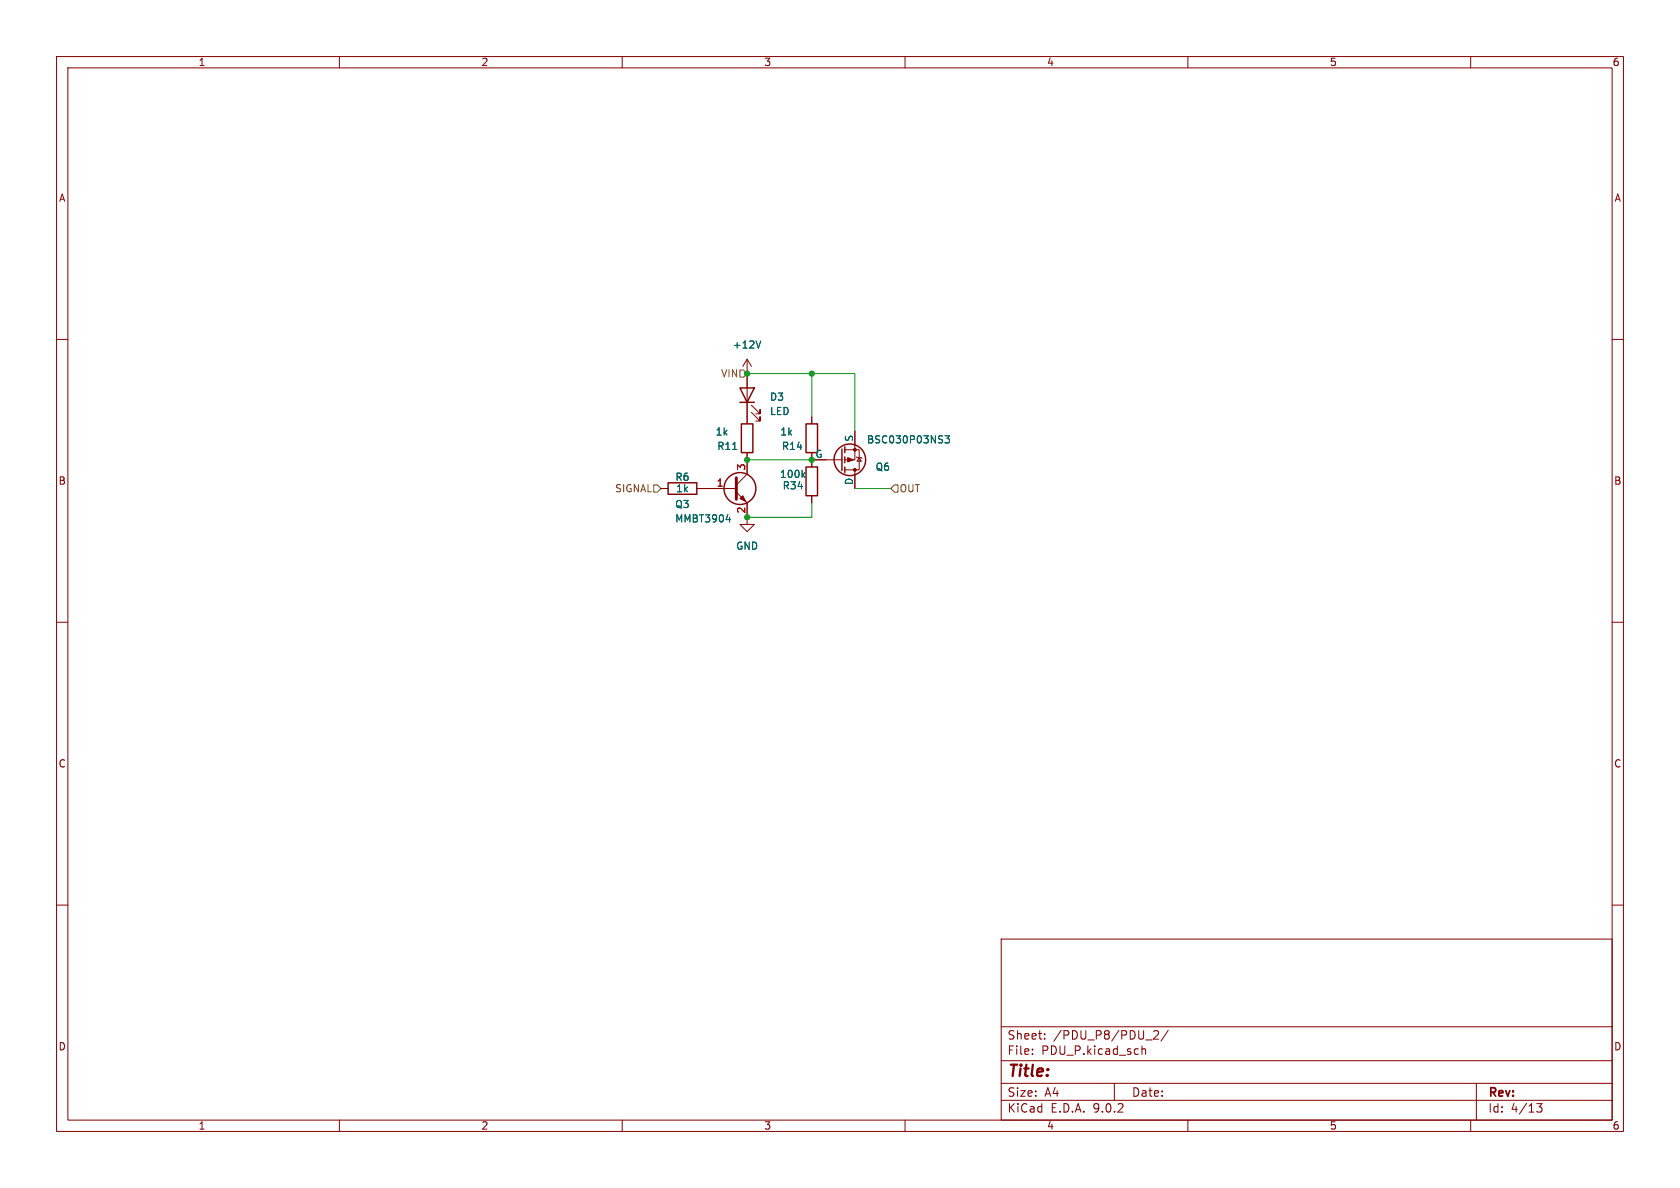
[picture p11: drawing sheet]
<svg xmlns="http://www.w3.org/2000/svg" width="297mm" height="210mm" viewBox="0 0 297 210" stroke-linecap="round" stroke-linejoin="round" font-family="sans-serif">
<g fill="none" stroke="#840000" stroke-width=".18">
<path d="M10 10h277v190h-277zM12 12h273v186h-273zM60 10v2M110 10v2M160 10v2M210 10v2M260 10v2M10 60h2M132.1 66h.1M132.1 63.5v11.4M132.1 63.5l-.8 1.3M132.1 63.5l.7 1.3"/>
<path d="M132.8 72.9l1.6 1.5v-.7v.7h-.8M132.8 71.6l1.6 1.6v-.8v.8h-.8M143.5 73.7v1.2M149.4 79.5h2.5v3.6h-2.5M151.1 76.2v5.1h-1.7M285 60h2M116.8 86.4h1.3M123.2 86.4h7M130.2 87l1.9 1.9v3.8h1.2l-1.2 1.3-1.3-1.3h1.3M132.1 80v3.8l-1.9 1.9M143.5 87.6v1.3M148.8 81.3h-5.3v1.3"/>
<path d="M151.1 83.1v3.3M151.4 80.8l.1 .1h.8l.1 .1M151.9 80.9l.4 .6h-.8zM10 110h2M285 110h2M10 160h2M177 166h108v32h-108zM285 160h2M60 198v2M110 198v2M160 198v2M177 194.5h108"/>
<path d="M177 191.5h108M177 187.5h108M177 181.5h108M182.5 186.3v.1M182.5 185.5v.1M184.7 183.6v.1M184.7 182.8v.1M197 191.5v3M201.9 184.9v1.5M201.9 185.5l.2-.1 .4 .1v.9M202.5 183.8h1.2M204 182.3l.5-.1 .2 .1 .1 .3-.9 1.1h.9"/>
<path d="M206.5 182.1l-1.3 2M210 198v2M260 198v2M261 191.5v6.5M271.7 195.1h.9l-.5 .6 .4 .1v.7l-.2 .1-.6-.1"/>
</g>
<g fill="none" stroke="#840000" stroke-width=".25">
<path d="M130.8 68.6h2.5l-1.2 2.5zM130.8 71.1h2.5M131.1 74.9h2v5.1h-2zM142.5 74.9h2v5.1h-2zM148.8 79.4v3.8M149.4 79v1M118.1 85.3h5.1v2.1h-5.1zM142.5 82.6h2v5h-2zM149.4 80.8v1M149.4 82.6v1"/>
<circle cx="130.8" cy="86.4" r="2.82"/>
<circle cx="150.2" cy="81.3" r="2.79"/>
</g>
<g fill="#840000" stroke="#840000" stroke-width=".18">
<path d="M149.9 80.9l1 .4-1 .4z"/>
<path d="M130.8 88.1l.5-.5 .5 1z"/>
<circle cx="151.1" cy="83.1" r=".25"/>
<circle cx="151.1" cy="79.5" r=".25"/>
</g>
<path d="M129.5 79.4h.8M134.5 60.3l-.4 1.2M167.1 77h.7l-.4 .5 .4 .1v.6l-.2 .1-.5-.1M128.4 91.9h.8M129 91.4v.9M141.9 83.9l.4 .5M142.3 83.6l-.5 .4" fill="none" stroke="#006464" stroke-width=".18"/>
<path d="M130.2 84.5v3.8" fill="none" stroke="#840000" stroke-width=".51"/>
<path d="M130.8 65.4h.6l.7 .6-.7 .7h-.6zM115.6 85.7h.6l.6 .7-.6 .6h-.6zM158.1 85.7h.6v1.3h-.6l-.6-.6z" fill="none" stroke="#725600" stroke-width=".18"/>
<path d="M132.1 66h19v10.2M143.5 66v7.7M132.1 81.3h11.4M143.5 88.9v2.5h-11.4M151.1 86.4h6.4" fill="none" stroke="#009600" stroke-width=".18"/>
<g fill="#009600" stroke="#009600" stroke-width=".18">
<circle cx="143.5" cy="66" r=".46"/>
<circle cx="143.5" cy="81.3" r=".46"/>
<circle cx="132.1" cy="91.4" r=".46"/>
<circle cx="132.1" cy="81.3" r=".46"/>
<circle cx="132.1" cy="66" r=".46"/>
</g>
<text font-size="2.8" fill="#840000" x="178" y="190.9">Title:</text>
<g font-size="2.1" fill="#840000">
<text x="178" y="184">Sheet:</text>
<text x="186.2" y="184">/PDU_P8/PDU_2/</text>
<text x="178" y="186.7">File:</text>
<text x="184.1" y="186.7">PDU_P.kicad_sch</text>
<text x="178" y="196.9">KiCad</text>
<text x="178" y="194.1">Size:</text>
<text x="184.7" y="194.1">A4</text>
<text x="185.7" y="196.9">E.D.A.</text>
<text x="193.3" y="196.9">9.0.2</text>
<text x="200" y="194.1">Date:</text>
<text x="263" y="194.3">Rev:</text>
<text x="263" y="196.9">Id:</text>
<text x="267.1" y="196.9">4/13</text>
</g>
<g font-size="1.8" fill="#840000">
<text x="35" y="11.9">1</text>
<text x="85" y="11.9">2</text>
<text x="135" y="11.9">3</text>
<text x="185" y="11.9">4</text>
<text x="235" y="11.9">5</text>
<text x="285" y="11.9">6</text>
<text x="10.3" y="35.9">A</text>
<text x="285.3" y="35.9">A</text>
<text x="144" y="81">G</text>
<text x="10.3" y="85.9">B</text>
<text x="285.3" y="85.9">B</text>
<text x="10.3" y="135.9">C</text>
<text x="285.3" y="135.9">C</text>
<text x="10.3" y="185.9">D</text>
<text x="285.3" y="185.9">D</text>
<text x="35" y="199.9">1</text>
<text x="85" y="199.9">2</text>
<text x="135" y="199.9">3</text>
<text x="185" y="199.9">4</text>
<text x="235" y="199.9">5</text>
<text x="285" y="199.9">6</text>
</g>
<g font-size="1.8" fill="#006464">
<text x="129.4" y="61.8">+12V</text>
<text x="136" y="71">D3</text>
<text x="126.4" y="77.2">1k</text>
<text x="136" y="73.6">LED</text>
<text x="137.8" y="77.2">1k</text>
<text x="126.7" y="79.7">R11</text>
<text x="138.1" y="79.7">R14</text>
<text x="150.9" y="78.2" transform="rotate(-90 150.9 78.2)">S</text>
<text x="153.2" y="78.6">BSC030P03NS3</text>
<text x="154.7" y="83.4">Q6</text>
<text x="119.3" y="85.2">R6</text>
<text x="119.4" y="87.2">1k</text>
<text x="137.8" y="84.7">100k</text>
<text x="138.3" y="86.7">R34</text>
<text x="150.9" y="85.8" transform="rotate(-90 150.9 85.8)">D</text>
<text x="119.3" y="90">Q3</text>
<text x="119.3" y="92.6">MMBT3904</text>
<text x="130" y="97.4">GND</text>
</g>
<g font-size="1.8" fill="#725600">
<text x="127.4" y="66.9">VIN</text>
<text x="108.6" y="87.2">SIGNAL</text>
<text x="158.9" y="87.2">OUT</text>
</g>
<g font-size="1.8" fill="#a90000">
<text x="131.8" y="83.3" transform="rotate(-90 131.8 83.3)">3</text>
<text x="126.6" y="86.1">1</text>
<text x="131.8" y="90.9" transform="rotate(-90 131.8 90.9)">2</text>
</g>
</svg>
